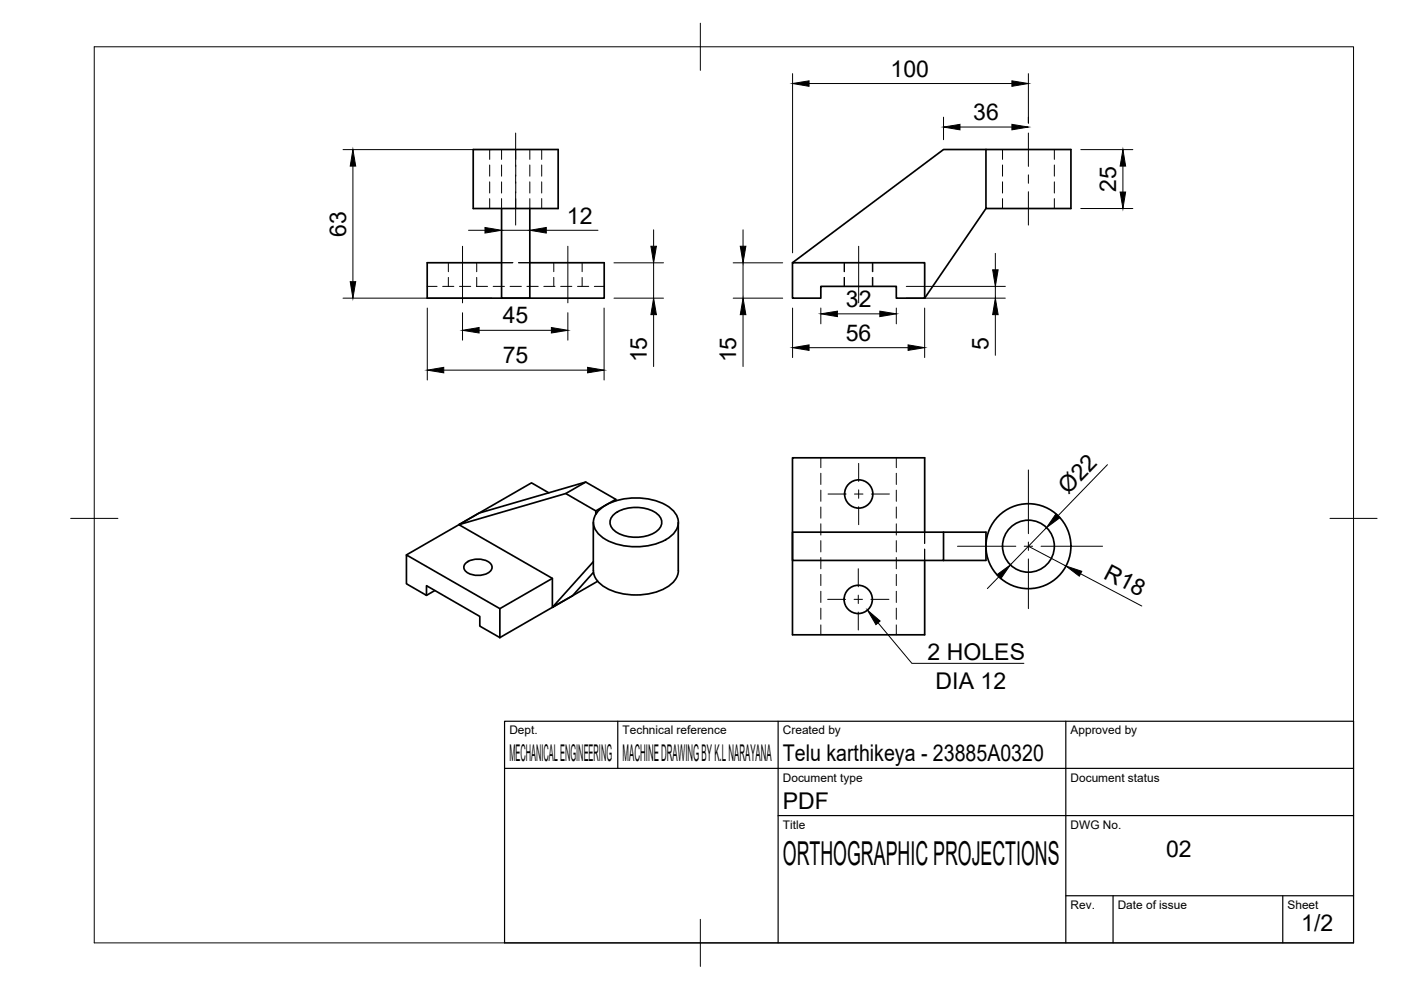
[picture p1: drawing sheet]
<svg xmlns="http://www.w3.org/2000/svg" width="297mm" height="210mm" viewBox="0 0 297 210" stroke-linecap="round" stroke-linejoin="round" font-family="sans-serif">
<!-- layer: Visible -->
<g fill="none" stroke="#000" stroke-width=".36">
<path d="M100.3 31.7h18v12.5h-18zM209 31.7h18.1v12.5h-18.1zM209 31.7h-9l-32 24M106.3 55.7h-15.7v7.5h37.5v-7.5h-15.8M106.3 44.2v19h6v-19M168 55.7h28v7.5h-6v-2.5h-16v2.5h-6zM209 44.2l-13 19M86.2 117.7l19.8 11.3v6.2l-4.3-2.4v-2.1l-11.3-6.5v2l-4.2-2.4zM98.7 119.4a4.3 4.3 0 0 1 5.2 0 1.22 1.22 0 0 1-.4 2.1 4.4 4.4 0 0 1-4.8-.4 1.13 1.13 0 0 1 0-1.7zM116.4 104.5l-3.7-2.1-26.5 15.3M120 104.6l6.3 3.7M124.2 102.2l-22.6 6.6-4.3 2.4 19.8 11.4v6.2"/>
<path d="M125.8 119.1l-8.7 9.7 4.3-2.5 4.4-4.9M125.8 110.8v10.2M126.9 108.3a12.4 12.4 0 0 1 10.2-2.6 9.2 9.2 0 0 1 6.2 3.3 3.5 3.5 0 0 1-1.2 4.8 13.6 13.6 0 0 1-14.5 0 3.5 3.5 0 0 1-.7-5.5zM130.2 109a8.1 8.1 0 0 1 9.2 0 2.13 2.13 0 0 1 0 3.5 8.1 8.1 0 0 1-9.2 0 2.13 2.13 0 0 1 0-3.5zM130.6 106.2v-.3l-4.3 2.4v.7M130.6 105.9l-6.4-3.7-4.2 2.4-22.7 6.6M143.8 110.8v10.2a4.7 4.7 0 0 1-3.1 3.9 14.1 14.1 0 0 1-12.7-.5 4.4 4.4 0 0 1-2.2-3.4M168 112.8h32v6h-32zM196 112.8v-15.7h-28v37.5h28v-15.8M200 112.8h9v6h-9M92.2 125.2l-1.8 1M117.1 122.6l-11.1 6.4"/>
<path d="M126.7 123.2l-20.7 12"/>
<circle cx="182.1" cy="104.7" r="3"/>
<circle cx="218" cy="115.8" r="9"/>
<circle cx="218.1" cy="115.8" r="5.5"/>
<circle cx="182" cy="127.1" r="3"/>
</g>
<!-- layer: Hidden -->
<g fill="none" stroke="#000" stroke-width=".21">
<path d="M103.8 31.7v2.1M103.8 35v2.4M103.8 38.6v2.3M106.3 31.7v2.1M106.3 35v2.4M106.3 38.6v2.3M109.3 31.7v2.1M109.3 35v2.4M109.3 38.6v2.3M112.3 31.7v2.1M112.3 35v2.4M112.3 38.6v2.3"/>
<path d="M114.9 31.7v2.1M114.9 35v2.4M114.9 38.6v2.3M212.6 31.7v2.1M212.6 35v2.4M212.6 38.6v2.3M223.5 31.7v2.1M223.5 35v2.4M223.5 38.6v2.3M95.1 55.7v1.9M95.1 58.8v1.9M101.1 55.7v1.9"/>
<path d="M101.1 58.8v1.9M103.8 42.1v2.1M106.3 55.7h2.4M106.3 42.1v2.1M109.3 42.1v2.1M109.9 55.7h2.4M112.3 42.1v2.1M114.9 42.1v2.1M117.4 55.7v1.9M117.4 58.8v1.9M123.4 55.7v1.9M123.4 58.8v1.9"/>
<path d="M179 55.7v1.9M179 58.8v1.9M185 55.7v1.9M185 58.8v1.9M185.1 55.7v1.9M185.1 58.8v1.9M212.6 42.1v2.1M223.5 42.1v2.1M90.6 60.7h2.1M93.9 60.7h2.3M97.4 60.7h2.4M101 60.7h2.4"/>
<path d="M104.6 60.7h2.4M108.1 60.7h2.4M111.7 60.7h2.4M115.3 60.7h2.4M118.9 60.7h2.3M122.4 60.7h2.4M126 60.7h2.1M174 97.1v2.1M190 97.1v2.1M174 100.3v2.4M174 103.9v2.4M174 107.5v2.4"/>
<path d="M174 111.1v2.3M174 114.6v2.4M174 118.2v2.4M190 100.3v2.4M190 103.9v2.4M190 107.5v2.4M190 111.1v2.3M190 114.6v2.4M190 118.2v2.4M196 112.8v2.4M196 116.4v2.4M174 121.8v2.4"/>
<path d="M174 125.4v2.3M174 128.9v2.4M174 132.5v2.1M190 121.8v2.4M190 125.4v2.3M190 128.9v2.4M190 132.5v2.1"/>
</g>
<!-- layer: BORDER -->
<path d="M20 9.9h267v190h-267zM148.5 4.9v10M15 109.9h10M282 109.9h10M148.5 194.9v10" fill="none" stroke="#000" stroke-width=".21"/>
<!-- layer: TITLEBLOCK -->
<path d="M107 152.9h180v47h-180zM131 152.9v10M165 152.9v47M226 152.9v47M107 162.9h180M165 172.9h122M226 189.9h61M236 189.9v10M272 189.9v10" fill="none" stroke="#000" stroke-width=".25"/>
<!-- layer: FD_Dimensions -->
<g fill="none" stroke="#000" stroke-width=".21">
<path d="M168 15.6v38M171.5 17.7h43M218 15.6v10.5M72.7 31.7h31.5M74.8 35.2v24.5M200 24.8v4.8M203.5 26.9h11M229.2 31.7h11M238.1 35.2v5.5M99.3 48.8h3.5M106.3 48.8h6M115.8 48.8h11"/>
<path d="M130.2 55.7h10.5M138.6 48.7v3.5M138.6 55.7v7.5M155.4 55.7h10.5M157.5 48.7v3.5M157.5 55.7v7.5M211 53.7v3.5M229.2 44.2h11M72.7 63.2h31.5M90.6 65.3v15.3M94.1 78.5h30.5M98.1 66.3v5.8"/>
<path d="M101.6 70h15.3M120.4 66.3v5.8M128.1 65.3v15.3M130.2 63.2h10.5M138.6 66.7v11M155.4 63.2h10.5M157.5 66.7v11M168 65.3v10.5M171.5 73.7h21M174 65.3v3.4M177.5 66.5h9M190 65.3v3.4"/>
<path d="M192.2 60.7h20.9M192.2 63.2h20.9M196 65.3v10.5M211 60.7v2.5M211 66.7v8.6M234.8 98.5l-10.5 10.9M218 115.8l8 4.2M221.9 111.9l-7.7 7.9M211.8 122.3l-2.5 2.5M229.1 121.7l13 6.8"/>
</g>
<g fill="#000" stroke="#000" stroke-width=".21">
<path d="M168 17.7l3.5-.6v1.2zM214.5 17.1l3.5 .6-3.5 .6zM74.8 31.7l.6 3.5h-1.1zM200 26.9l3.5-.5v1.1zM214.5 26.4l3.5 .5-3.5 .6zM238.1 31.7l.6 3.5h-1.2zM74.3 59.7h1.1l-.6 3.5zM102.8 48.2l3.5 .6-3.5 .6zM112.3 48.8l3.5-.6v1.2zM138 52.2h1.2l-.6 3.5zM157 52.2h1.1l-.6 3.5zM210.5 57.2h1.1l-.6 3.5z"/>
<path d="M237.5 40.7h1.2l-.6 3.5zM90.6 78.5l3.5-.6v1.2zM98.1 70l3.5-.6v1.2zM116.9 69.4l3.5 .6-3.5 .6zM124.6 77.9l3.5 .6-3.5 .6zM138.6 63.2l.6 3.5h-1.2zM157.5 63.2l.6 3.5h-1.1zM168 73.7l3.5-.6v1.2zM174 66.5l3.5-.5v1.1zM186.5 66l3.5 .5-3.5 .6zM192.5 73.1l3.5 .6-3.5 .6zM211 63.2l.6 3.5h-1.1z"/>
<path d="M223.9 109l.8 .8-2.8 2.1zM211.3 121.9l2.9-2.1-2 2.9zM226 120l3.4 1.1-.6 1.1z"/>
</g>
<!-- layer: Smart Centers -->
<g fill="none" stroke="#000" stroke-width=".21">
<path d="M109.3 28.2v7.1M109.3 37.1v1.8M218 28.2v7.1M218 37.1v1.8M98.1 52.2v12M109.3 40.7v7M120.4 52.2v12M182.1 52.2v12M218 40.7v7M182.1 98.2v3.9M218 99.6v13.5M175.6 104.7h3.8"/>
<path d="M181.2 104.7h1.8M182.1 103.9v1.8M182.1 107.4v3.8M184.7 104.7h3.9M203 115.8h12.4M217.1 115.8h1.8M218 114.9v1.8M218 118.5v10.5M220.7 115.8h13.1M175.5 127.1h3.8M181.1 127.1h1.8M182 120.6v3.8"/>
<path d="M182 126.2v1.8M182 129.8v3.8M184.7 127.1h3.8"/>
</g>
<!-- layer: Leaders -->
<path d="M183.9 129.4l2.7 2.3-.9 .7z" fill="#000" stroke="#000" stroke-width=".21"/>
<path d="M186.2 132.1l7.1 8.5h23.8" fill="none" stroke="#000" stroke-width=".21"/>
<text font-size="7" x="166" y="183.4">ORTHOGRAPHIC PROJECTIONS</text>
<g font-size="4.9">
<text x="188.8" y="16.2">100</text>
<text x="206.3" y="25.5">36</text>
<text x="236.6" y="40.7" transform="rotate(-90 236.6 40.7)">25</text>
<text x="120.2" y="47.4">12</text>
<text x="73.4" y="50.2" transform="rotate(-90 73.4 50.2)">63</text>
<text x="179.3" y="65.1">32</text>
<text x="106.6" y="68.6">45</text>
<text x="106.6" y="77">75</text>
<text x="137.1" y="76.8" transform="rotate(-90 137.1 76.8)">15</text>
<text x="156.1" y="76.8" transform="rotate(-90 156.1 76.8)">15</text>
<text x="179.3" y="72.3">56</text>
<text x="209.6" y="74.1" transform="rotate(-90 209.6 74.1)">5</text>
<text x="226.5" y="104.9" transform="rotate(-46 226.5 104.9)">Ø22</text>
<text x="233.8" y="122.5" transform="rotate(28 233.8 122.5)">R18</text>
<text x="196.7" y="139.9">2 HOLES</text>
<text x="198.4" y="146">DIA 12</text>
<text x="108" y="161.4">MECHANICAL ENGINEERING</text>
<text x="132" y="161.4">MACHINE DRAWING BY K.L NARAYANA</text>
<text x="166" y="161.4">Telu karthikeya - 23885A0320</text>
<text x="166" y="171.4">PDF</text>
<text x="247.2" y="181.6">02</text>
<text x="275.9" y="197.4">1/2</text>
</g>
<g font-size="2.5">
<text x="108" y="155.7">Dept.</text>
<text x="132" y="155.7">Technical reference</text>
<text x="166" y="155.7">Created by</text>
<text x="227" y="155.7">Approved by</text>
<text x="166" y="165.7">Document type</text>
<text x="227" y="165.7">Document status</text>
<text x="166" y="175.7">Title</text>
<text x="227" y="175.7">DWG No.</text>
<text x="227" y="192.7">Rev.</text>
<text x="237" y="192.7">Date of issue</text>
<text x="273" y="192.7">Sheet</text>
</g>
</svg>
